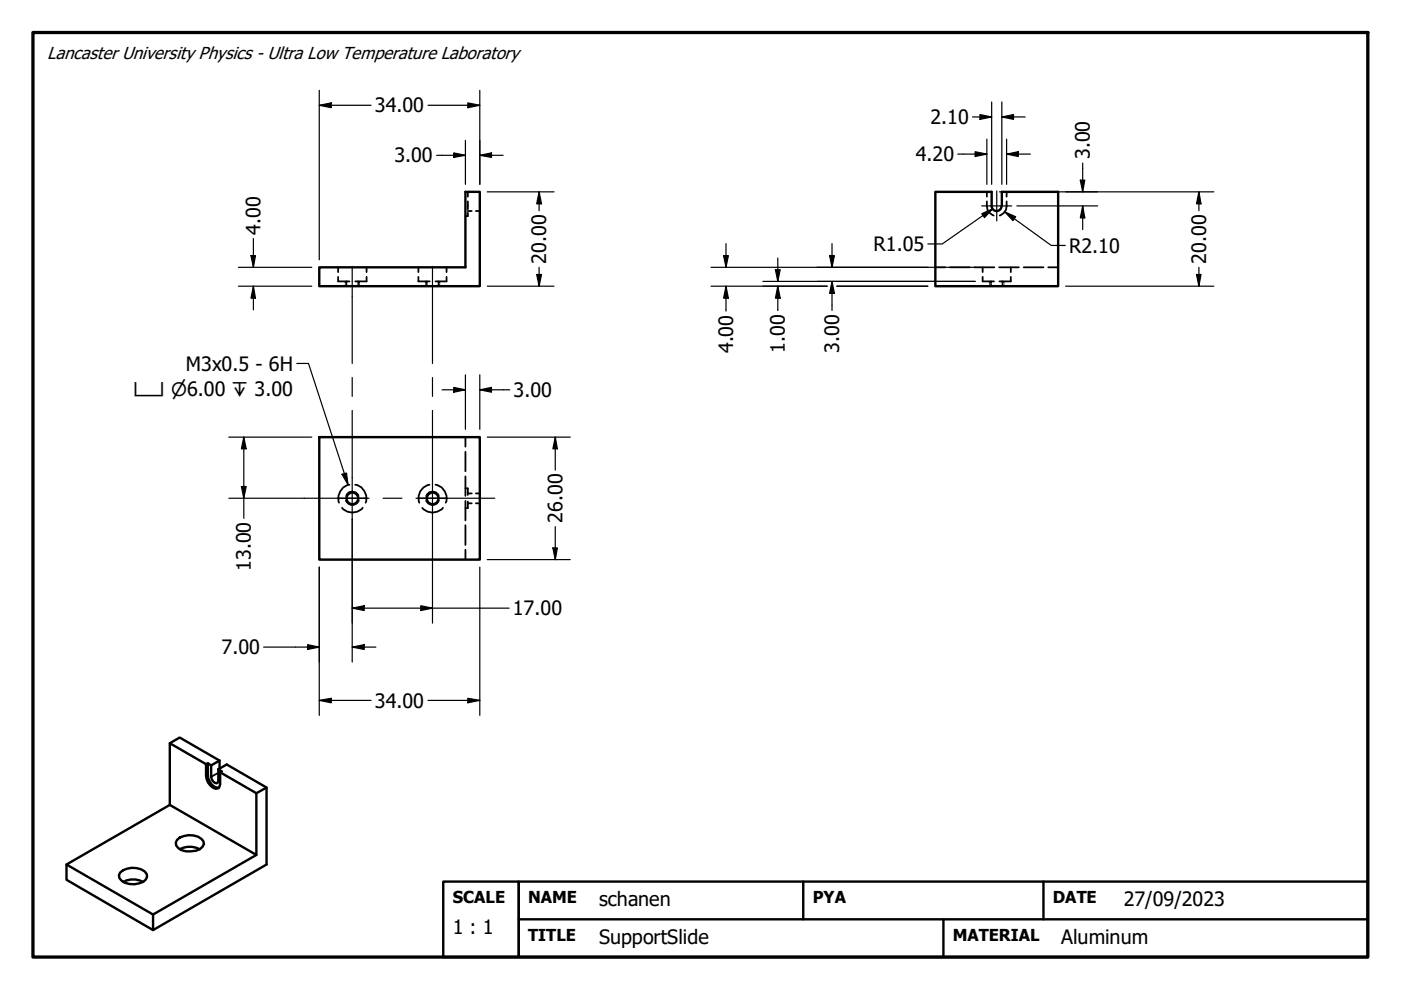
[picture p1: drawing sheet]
<svg xmlns="http://www.w3.org/2000/svg" width="297mm" height="210mm" viewBox="0 0 297 210" stroke-linecap="round" stroke-linejoin="round" font-family="sans-serif">
<!-- layer: Hidden (ANSI) -->
<g fill="none" stroke="#000" stroke-width=".38">
<path d="M71.7 58.7v1h2.4M71.7 56.7v1M73.5 59.7v.3M75.9 59.7v.3M77.7 58.7v1h-2.4M77.7 56.7v1M88.7 58.7v1h2.4M88.7 56.7v1M90.5 59.7v.3M93 59.7v.3M94.7 58.7v1h-2.4M94.7 56.7v1"/>
<path d="M98.7 45.8h.2M99.2 40.7v1M99.2 42.7v1.7M99.2 45.1v.7h-.1M99.2 44.7h.8M100.9 44.7h.8M198.3 56.7h2.1M201.4 56.7h4.2M206.6 56.7h4.2M208.3 58.7v1h2.5M208.3 56.7v1M209.2 42.7a2.4 2.4 0 0 0 1.5 3"/>
<path d="M209.2 40.7v1M210.1 59.7v.3M211.8 56.7h4.2M212.5 59.7v.3M213.4 42.7a2.4 2.4 0 0 1-1.4 3M213.4 40.7v1M214.3 58.7v1h-2.4M214.3 56.7v1M217 56.7h4.2M222.2 56.7h2.1M73.5 60.4v.3M75.9 60.4v.3"/>
<path d="M90.5 60.4v.3M93 60.4v.3M210.1 60.4v.3M212.5 60.4v.3M98.7 92.7v2M98.7 95.8v4.1M72.5 107.7a2.87 2.87 0 0 0 4.4 0M74.1 102.8a2.94 2.94 0 0 0-2.2 3.8M75.3 102.8a2.94 2.94 0 0 1 2.2 3.8M89.5 107.7a2.87 2.87 0 0 0 4.4 0M91.1 102.8a2.85 2.85 0 0 0-2.2 3.8M92.3 102.8a2.85 2.85 0 0 1 2.2 3.8"/>
<path d="M98.7 107.7h.2M98.7 103.5h.2M98.7 101v4.1M98.7 106.2v4.1M98.7 111.4v4.1M98.7 116.6v2.1M99.1 103.5h.1v1.4M99.2 106.3v1.4h-.1M99.2 106.7h.8M99.2 104.6h.8M100.9 106.7h.8M100.9 104.6h.8"/>
</g>
<!-- layer: Hidden Narrow (ANSI) -->
<g fill="none" stroke="#000" stroke-width=".25">
<path d="M73.2 59.7v.3M76.2 59.7v.3M90.2 59.7v.3M93.2 59.7v.3M209.8 59.7v.3M212.9 59.7v.3M73.2 60.4v.3M76.2 60.4v.3M90.2 60.4v.3M93.2 60.4v.3M209.8 60.4v.3M212.9 60.4v.3"/>
<path d="M73.3 106.1a1.52 1.52 0 0 0 1.4 1 1.52 1.52 0 0 0 1.4-1M73.3 105.2a1.43 1.43 0 0 1 1.4-1 1.43 1.43 0 0 1 1.4 1M90.3 105.2a1.47 1.47 0 0 1 1.4-1 1.47 1.47 0 0 1 1.4 1M90.3 106.1a1.48 1.48 0 0 0 1.4 1 1.48 1.48 0 0 0 1.4-1"/>
</g>
<!-- layer: Visible (ANSI) -->
<g fill="none" stroke="#000" stroke-width=".51">
<path d="M67.7 56.7h31v-16h3v20h-34zM212.4 43.7v-3h11.9v20h-26v-20h11.9v3a1.05 1.05 0 0 0 1.1 1 1.05 1.05 0 0 0 1-1M67.7 92.7h34v26h-34zM36 157.6l2.1-1.2 8.4 4.9M36 170.7l-21.9 12.6 18.3 10.6v3.3M37.5 178.1a4 4 0 0 1 5.6 .2l.1 .7a2.6 2.6 0 0 1-2.7 1.5 3 3 0 0 1-3.2-1.3v-.5zM43.7 162l.4-.2v2.4a2.64 2.64 0 0 0 2.3 2.8M43.7 162v2.5a3 3 0 0 0 2 2.7h.5l.3-.4 .2-.6v-2.5l.3-.2-.7-.4M43.7 162l-7.7-4.4v13.1l18.4 10.6v-13.1l-7.7-4.5M44.1 161.8l.7 .5v2.4a1.47 1.47 0 0 0 1.1 1.4l.3-.1 .1-.4v-2.5M46.3 163.1l1.8-1 8.4 4.9v16.3l-24.1 13.9-18.3-10.7v-3.2M46.5 161.3l-1.7 1"/>
<path d="M46.5 161.3v1.7M56.5 167l-2.1 1.2M25.5 185a4.2 4.2 0 0 1 5.2-.2l.4 .5a1.65 1.65 0 0 1-1.6 2 3.9 3.9 0 0 1-4.2-1.1l-.1-.6zM26.1 187a4.5 4.5 0 0 1 4.3 0M38.1 180.1a4.5 4.5 0 0 1 4.3 0M54.4 181.3l-22 12.6"/>
<circle cx="74.7" cy="105.7" r="1.24"/>
<circle cx="91.7" cy="105.7" r="1.24"/>
</g>
<!-- layer: Visible Narrow (ANSI) -->
<path d="M44.1 164.2l-.4 .3M46.3 163.9l-1.5 .8" fill="none" stroke="#000" stroke-width=".38"/>
<!-- layer: Border (ANSI) -->
<path d="M7 6.9h283v196h-283z" fill="none" stroke="#000" stroke-width=".7"/>
<!-- layer: Title (ANSI) -->
<path d="M94 186.9h16v16h-16zM110 186.9h180v16h-180zM110 194.9h180M170.3 186.9v8M200 194.9v8M221.2 186.9v8" fill="none" stroke="#000" stroke-width=".51"/>
<!-- layer: Center Mark (ANSI) -->
<path d="M208.2 43.7h6.3M211.3 40.5v6.3M71.5 105.6h6.4M88.5 105.6h6.4" fill="none" stroke="#000" stroke-width=".25"/>
<!-- layer: Centerline (ANSI) -->
<path d="M74.7 56.5v20.6M91.7 56.5v20.6M74.7 80v4M74.7 87v23.1M91.7 80v4M91.7 87v23.1M64.5 105.6h13.7M81.2 105.6h4M88.2 105.6h16.7" fill="none" stroke="#000" stroke-width=".25"/>
<!-- layer: Dimension (ANSI) -->
<g fill="none" stroke="#000" stroke-width=".25">
<path d="M67.7 19.1v36M101.7 19.1v20M67.7 22.3l2.5-.5v1zM67.7 22.3h11M90.7 22.3h11M92.6 32.9h6.1M96.2 32.4l2.5 .5-2.5 .5zM98.7 29.8v9.3M99.2 21.8l2.5 .5-2.5 .5zM101.7 32.9l2.5-.5v1zM101.7 32.9h5M203.1 32.7h6.1"/>
<path d="M206.2 24.8h4M206.8 32.2l2.4 .5-2.4 .5zM207.8 24.3l2.4 .5-2.4 .5zM209.2 29.5v9.6M210.2 21.6v17.5M212.4 24.8l2.5-.5v1zM212.4 24.8h5M212.4 21.6v17.5M213.4 32.7l2.5-.5v1zM213.4 32.7h5M213.4 29.5v9.6M229 38.2h1l-.4 2.5z"/>
<path d="M229.6 34.6v6.1M50.5 56.7h15.6M53.2 54.2h1l-.5 2.5zM53.7 50.6v6.1M103.3 40.7h14.2M113.8 58.2h1l-.5 2.5zM114.3 40.7l.5 2.5h-1zM114.3 40.7v4M114.3 56.7v4M150.7 56.7h56.1M153.4 54.2h1l-.5 2.5zM153.9 51.7v5"/>
<path d="M161.7 59.7h45.1M164.4 57.2h1l-.5 2.5zM164.9 54.7v5M175.9 54.2h1l-.5 2.5zM176.4 59.7l.5 2.5h-1zM176.4 51.7v5M176.4 59.7v6.1M208.2 45.3l2.2-1-1.7 1.8zM210.4 44.3l-10.6 7.4h-3.1M211.9 40.7h45.5M213 44.9l2.3 1-.5 .9zM213 44.9l9.9 7.1h3"/>
<path d="M215.6 43.7h17.1M229.6 43.7l.4 2.5h-1zM229.6 43.7v5M253.7 58.2h.9l-.4 2.5zM254.2 40.7l.4 2.5h-.9zM254.2 40.7v4M254.2 56.7v4M50.5 60.7h15.6M53.7 60.7l.5 2.5h-1zM53.7 60.7v5M98.7 79.5v11.5M101.7 79.5v11.5"/>
<path d="M103.3 60.7h14.2M150.7 60.7h24.7M153.9 60.7l.5 2.5h-1zM153.9 60.7v5.2M164.9 60.7l.5 2.5h-1zM164.9 60.7v5.1M177.4 60.7h19.3M225.9 60.7h31.5M48.5 92.7h17.6M51.7 92.7l.5 2.5h-1zM51.7 92.7v17.2M93.7 82.6h5"/>
<path d="M96.2 82.1l2.5 .5-2.5 .6zM101.7 82.6l2.5-.5v1.1zM101.7 82.6h6.4M103.3 92.7h17.6M117.7 92.7l.5 2.5h-1zM117.7 92.7v7M48.5 105.6h16M51.2 103.2h1l-.5 2.4zM74.7 110.1v30.3M91.7 110.1v22M103.3 118.7h17.6M117.2 116.2h1l-.5 2.5z"/>
<path d="M117.7 111.7v7M55.9 137.2h11.8M65.2 136.7l2.5 .5-2.5 .5zM67.7 120.2v31.5M74.7 128.9l2.5-.5v1zM74.7 137.2l2.5-.5v1zM74.7 128.9h33.2M74.7 137.2h5M89.2 128.4l2.5 .5-2.5 .5zM101.7 120.2v31.5M67.7 148.5l2.5-.4v.9zM67.7 148.5h11"/>
<path d="M90.7 148.5h11M99.2 148.1l2.5 .4-2.5 .5z"/>
</g>
<g fill="#000">
<path d="M67.7 22.3l2.5-.5v1zM96.2 32.4l2.5 .5-2.5 .5zM99.2 21.8l2.5 .5-2.5 .5zM101.7 32.9l2.5-.5v1zM206.8 32.2l2.4 .5-2.4 .5zM207.8 24.3l2.4 .5-2.4 .5zM212.4 24.8l2.5-.5v1zM213.4 32.7l2.5-.5v1zM229 38.2h1l-.4 2.5zM53.2 54.2h1l-.5 2.5zM113.8 58.2h1l-.5 2.5zM114.3 40.7l.5 2.5h-1z"/>
<path d="M153.4 54.2h1l-.5 2.5zM164.4 57.2h1l-.5 2.5zM175.9 54.2h1l-.5 2.5zM208.2 45.3l2.2-1-1.7 1.8zM213 44.9l2.3 1-.5 .9zM229.6 43.7l.4 2.5h-1zM253.7 58.2h.9l-.4 2.5zM254.2 40.7l.4 2.5h-.9zM53.7 60.7l.5 2.5h-1zM153.9 60.7l.5 2.5h-1zM164.9 60.7l.5 2.5h-1zM176.4 59.7l.5 2.5h-1z"/>
<path d="M51.7 92.7l.5 2.5h-1zM96.2 82.1l2.5 .5-2.5 .6zM101.7 82.6l2.5-.5v1.1zM117.7 92.7l.5 2.5h-1zM51.2 103.2h1l-.5 2.4zM117.2 116.2h1l-.5 2.5zM65.2 136.7l2.5 .5-2.5 .5zM74.7 128.9l2.5-.5v1zM74.7 137.2l2.5-.5v1zM89.2 128.4l2.5 .5-2.5 .5zM67.7 148.5l2.5-.4v.9zM99.2 148.1l2.5 .4-2.5 .5z"/>
</g>
<!-- layer: Symbol (ANSI) -->
<path d="M62.9 77.1h2.5l8.4 25.7M72.5 100.6l1-.3 .3 2.5z" fill="none" stroke="#000" stroke-width=".25"/>
<path d="M72.5 100.6l1-.3 .3 2.5z" fill="#000"/>
<g font-size="4.2">
<text x="79.5" y="23.8">34.00</text>
<text x="197.3" y="26.3">2.10</text>
<text x="83.6" y="34.5">3.00</text>
<text x="194.2" y="34.2">4.20</text>
<text x="231.1" y="33.8" transform="rotate(-90 231.1 33.8)">3.00</text>
<text x="55.2" y="49.8" transform="rotate(-90 55.2 49.8)">4.00</text>
<text x="185.2" y="53.2">R1.05</text>
<text x="226.7" y="53.6">R2.10</text>
<text x="115.8" y="55.9" transform="rotate(-90 115.8 55.9)">20.00</text>
<text x="255.7" y="55.9" transform="rotate(-90 255.7 55.9)">20.00</text>
<text x="155.4" y="74.9" transform="rotate(-90 155.4 74.9)">4.00</text>
<text x="166.4" y="74.8" transform="rotate(-90 166.4 74.8)">1.00</text>
<text x="177.9" y="74.8" transform="rotate(-90 177.9 74.8)">3.00</text>
<text x="39.4" y="78.6">M3x0.5 - 6H</text>
<text x="108.9" y="84.2">3.00</text>
<text x="119.3" y="110.8" transform="rotate(-90 119.3 110.8)">26.00</text>
<text x="53.2" y="121.1" transform="rotate(-90 53.2 121.1)">13.00</text>
<text x="108.7" y="130.5">17.00</text>
<text x="47" y="138.7">7.00</text>
<text x="79.5" y="150">34.00</text>
<text x="96" y="198">1 : 1</text>
<text x="127" y="192.1">schanen</text>
<text x="238.3" y="192.1">27/09/2023</text>
<text x="127" y="200.1">SupportSlide</text>
<text x="225" y="200.1">Aluminum</text>
</g>
<text font-size="3.9" x="28.3" y="83.9">⌴ ⌀6.00 ↧ 3.00</text>
<text font-size="3.7" x="10" y="12.5">Lancaster University Physics - Ultra Low Temperature Laboratory</text>
<g font-size="3.5">
<text x="96" y="191.5">SCALE</text>
<text x="112" y="191.4">NAME</text>
<text x="172.3" y="191.4">PYA</text>
<text x="223.2" y="191.4">DATE</text>
<text x="112" y="199.4">TITLE</text>
<text x="202" y="199.4">MATERIAL</text>
</g>
</svg>
